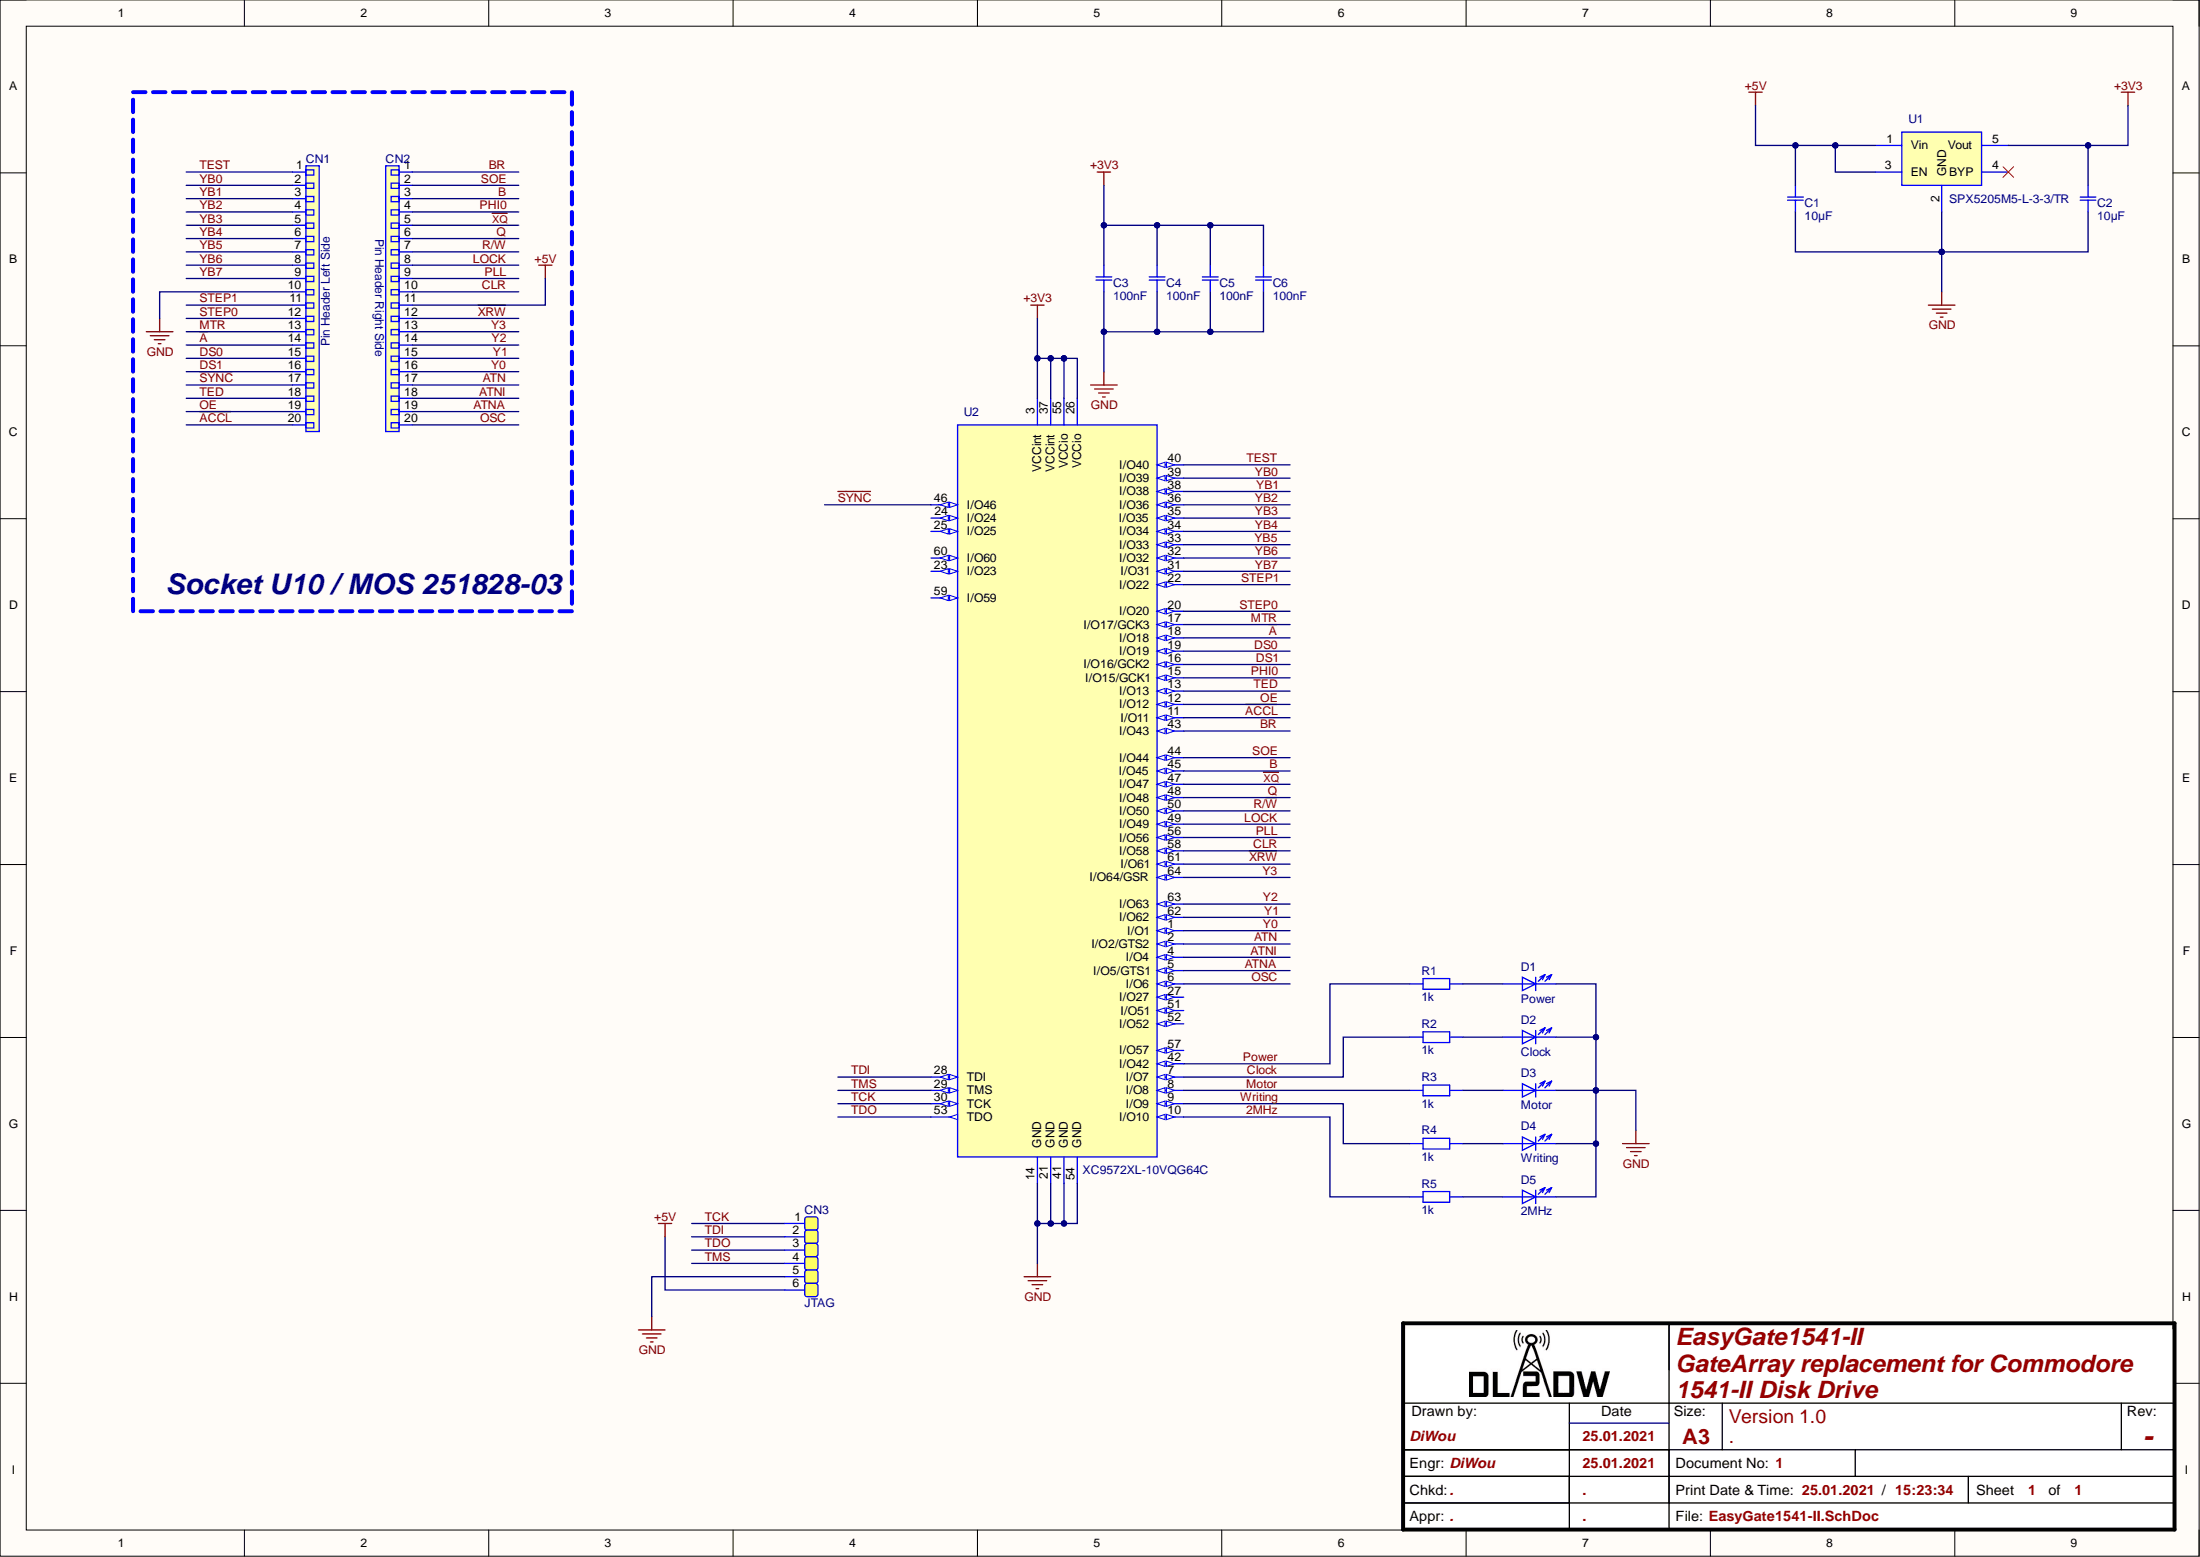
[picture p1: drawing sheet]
# Altium project EasyGate1541-II.PrjPcb
Author: PCB-Tech; Revision: -; Title: Projektname; Version: 1.0
1 sheet, 21 parts. Net scope: global (net labels, ports and power ports of the same name join across sheets).
Board file: EasyGate1541-II.PcbDoc

## Sheet EasyGate1541-II.SchDoc: EasyGate1541-II
size 420 x 297 mm; ApprovedBy: .; CheckedBy: .; Author: DiWou; CompanyName: DL2DW; DrawnBy: DiWou; Engineer: DiWou; Organization: DL2DW; DocumentNumber: 1; Revision: -; SheetNumber: 1; SheetTotal: 1; DrawnDate: 25.01.2021; EngrDate: 25.01.2021; ChkdDate: .; Title1: EasyGate1541-II; Title2: GateArray replacement for Commodore; Title3: 1541-II Disk Drive; Desc1: Version 1.0; Desc2: .; ApprDate: .

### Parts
C1  10µF  [Kemet C0805CxxxK8RACTU Series H=1.4mm]
C2  10µF  [Kemet C0805CxxxK8RACTU Series H=1.4mm]
C3  100nF  [CAP 100nF SMD 0603 C0603C104J3RACTU]
C4  100nF  [CAP 100nF SMD 0603 C0603C104J3RACTU]
C5  100nF  [CAP 100nF SMD 0603 C0603C104J3RACTU]
C6  100nF  [CAP 100nF SMD 0603 C0603C104J3RACTU]
CN1  Pin Header Left Side  [Pin Header 01x20 2.54mm precision Horizontal Male]
CN2  Pin Header Right Side  [Pin Header 01x20 2.54mm precision Horizontal Male]
CN3  JTAG  [SMD PAD CONN 01x06 small]  (no BOM)
D1  Power  [LED green Gullwing Everlight 25-21/GHC-YSU/2A]
D2  Clock  [LED blue Gullwing Everlight 25-21/BHC-XR2S1/2A]
D3  Motor  [LED white Gullwing Everlight 25-21/T1D-ANQHY/2A]
D4  Writing  [LED red Gullwing Everlight 25-21SURC/S530-A4/TR8]
D5  2MHz  [LED white Gullwing Everlight 25-21/T1D-ANQHY/2A]
R1  1k  [1k Ohm R 0603 SMD]
R2  1k  [1k Ohm R 0603 SMD]
R3  1k  [1k Ohm R 0603 SMD]
R4  1k  [1k Ohm R 0603 SMD]
R5  1k  [1k Ohm R 0603 SMD]
U1  SPX5205M5-L-3-3/TR  [SOT-23-5]
U2  XC9572XL-10VQG64C  [XC9572XL-10VQG64]

### Blocks framed on the sheet
Socket U10 / MOS 251828-03: CN1 CN2

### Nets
+3V3: C2.2 C3.2 C4.2 C5.2 C6.2 U1.5(Vout) U2.3(VCCint) U2.26(VCCio) U2.37(VCCint) U2.55(VCCio)
+5V: C1.2 CN2.11 CN3.6 U1.1(Vin) U1.3(EN)
GND: C1.1 C2.1 C3.1 C4.1 C5.1 C6.1 CN1.10 CN3.5 D1.1 D2.1 D3.1 D4.1 D5.1 U1.2(GND) U2.14(GND) U2.21(GND) U2.41(GND) U2.54(GND)
2MHz: R5.1 U2.10(I/O10)
~{A}: CN1.14 U2.18(I/O18)
~{ACCL}: CN1.20 U2.11(I/O11)
ATN: CN2.17 U2.2(I/O2/GTS2)
ATNA: CN2.19 U2.5(I/O5/GTS1)
ATNI: CN2.18 U2.4(I/O4)
B: CN2.3 U2.45(I/O45)
BR: CN2.1 U2.43(I/O43)
Clock: R2.1 U2.7(I/O7)
CLR: CN2.10 U2.58(I/O58)
DS0: CN1.15 U2.19(I/O19)
DS1: CN1.16 U2.16(I/O16/GCK2)
LOCK: CN2.8 U2.49(I/O49)
Motor: R3.1 U2.8(I/O8)
MTR: CN1.13 U2.17(I/O17/GCK3)
OE: CN1.19 U2.12(I/O12)
OSC: CN2.20 U2.6(I/O6)
PHI0: CN2.4 U2.15(I/O15/GCK1)
PLL: CN2.9 U2.56(I/O56)
Power: R1.1 U2.42(I/O42)
Q: CN2.6 U2.48(I/O48)
R/~{W}: CN2.7 U2.50(I/O50)
~{SYNC}: CN1.17 U2.46(I/O46)
SOE: CN2.2 U2.44(I/O44)
STEP0: CN1.12 U2.20(I/O20)
STEP1: CN1.11 U2.22(I/O22)
TCK: CN3.1 U2.30(TCK)
TDI: CN3.2 U2.28(TDI)
TDO: CN3.3 U2.53(TDO)
TED: CN1.18 U2.13(I/O13)
TEST: CN1.1 U2.40(I/O40)
TMS: CN3.4 U2.29(TMS)
Writing: R4.1 U2.9(I/O9)
~{XQ}: CN2.5 U2.47(I/O47)
~{XRW}: CN2.12 U2.61(I/O61)
Y0: CN2.16 U2.1(I/O1)
Y1: CN2.15 U2.62(I/O62)
Y2: CN2.14 U2.63(I/O63)
Y3: CN2.13 U2.64(I/O64/GSR)
YB0: CN1.2 U2.39(I/O39)
YB1: CN1.3 U2.38(I/O38)
YB2: CN1.4 U2.36(I/O36)
YB3: CN1.5 U2.35(I/O35)
YB4: CN1.6 U2.34(I/O34)
YB5: CN1.7 U2.33(I/O33)
YB6: CN1.8 U2.32(I/O32)
YB7: CN1.9 U2.31(I/O31)
NetD1_2: D1.2 R1.2
NetD2_2: D2.2 R2.2
NetD3_2: D3.2 R3.2
NetD4_2: D4.2 R4.2
NetD5_2: D5.2 R5.2

Not connected (* = marked no-connect by the designer): U1 4(BYP)*; U2 23(I/O23) 24(I/O24) 25(I/O25) 27(I/O27) 51(I/O51) 52(I/O52) 57(I/O57) 59(I/O59) 60(I/O60)
